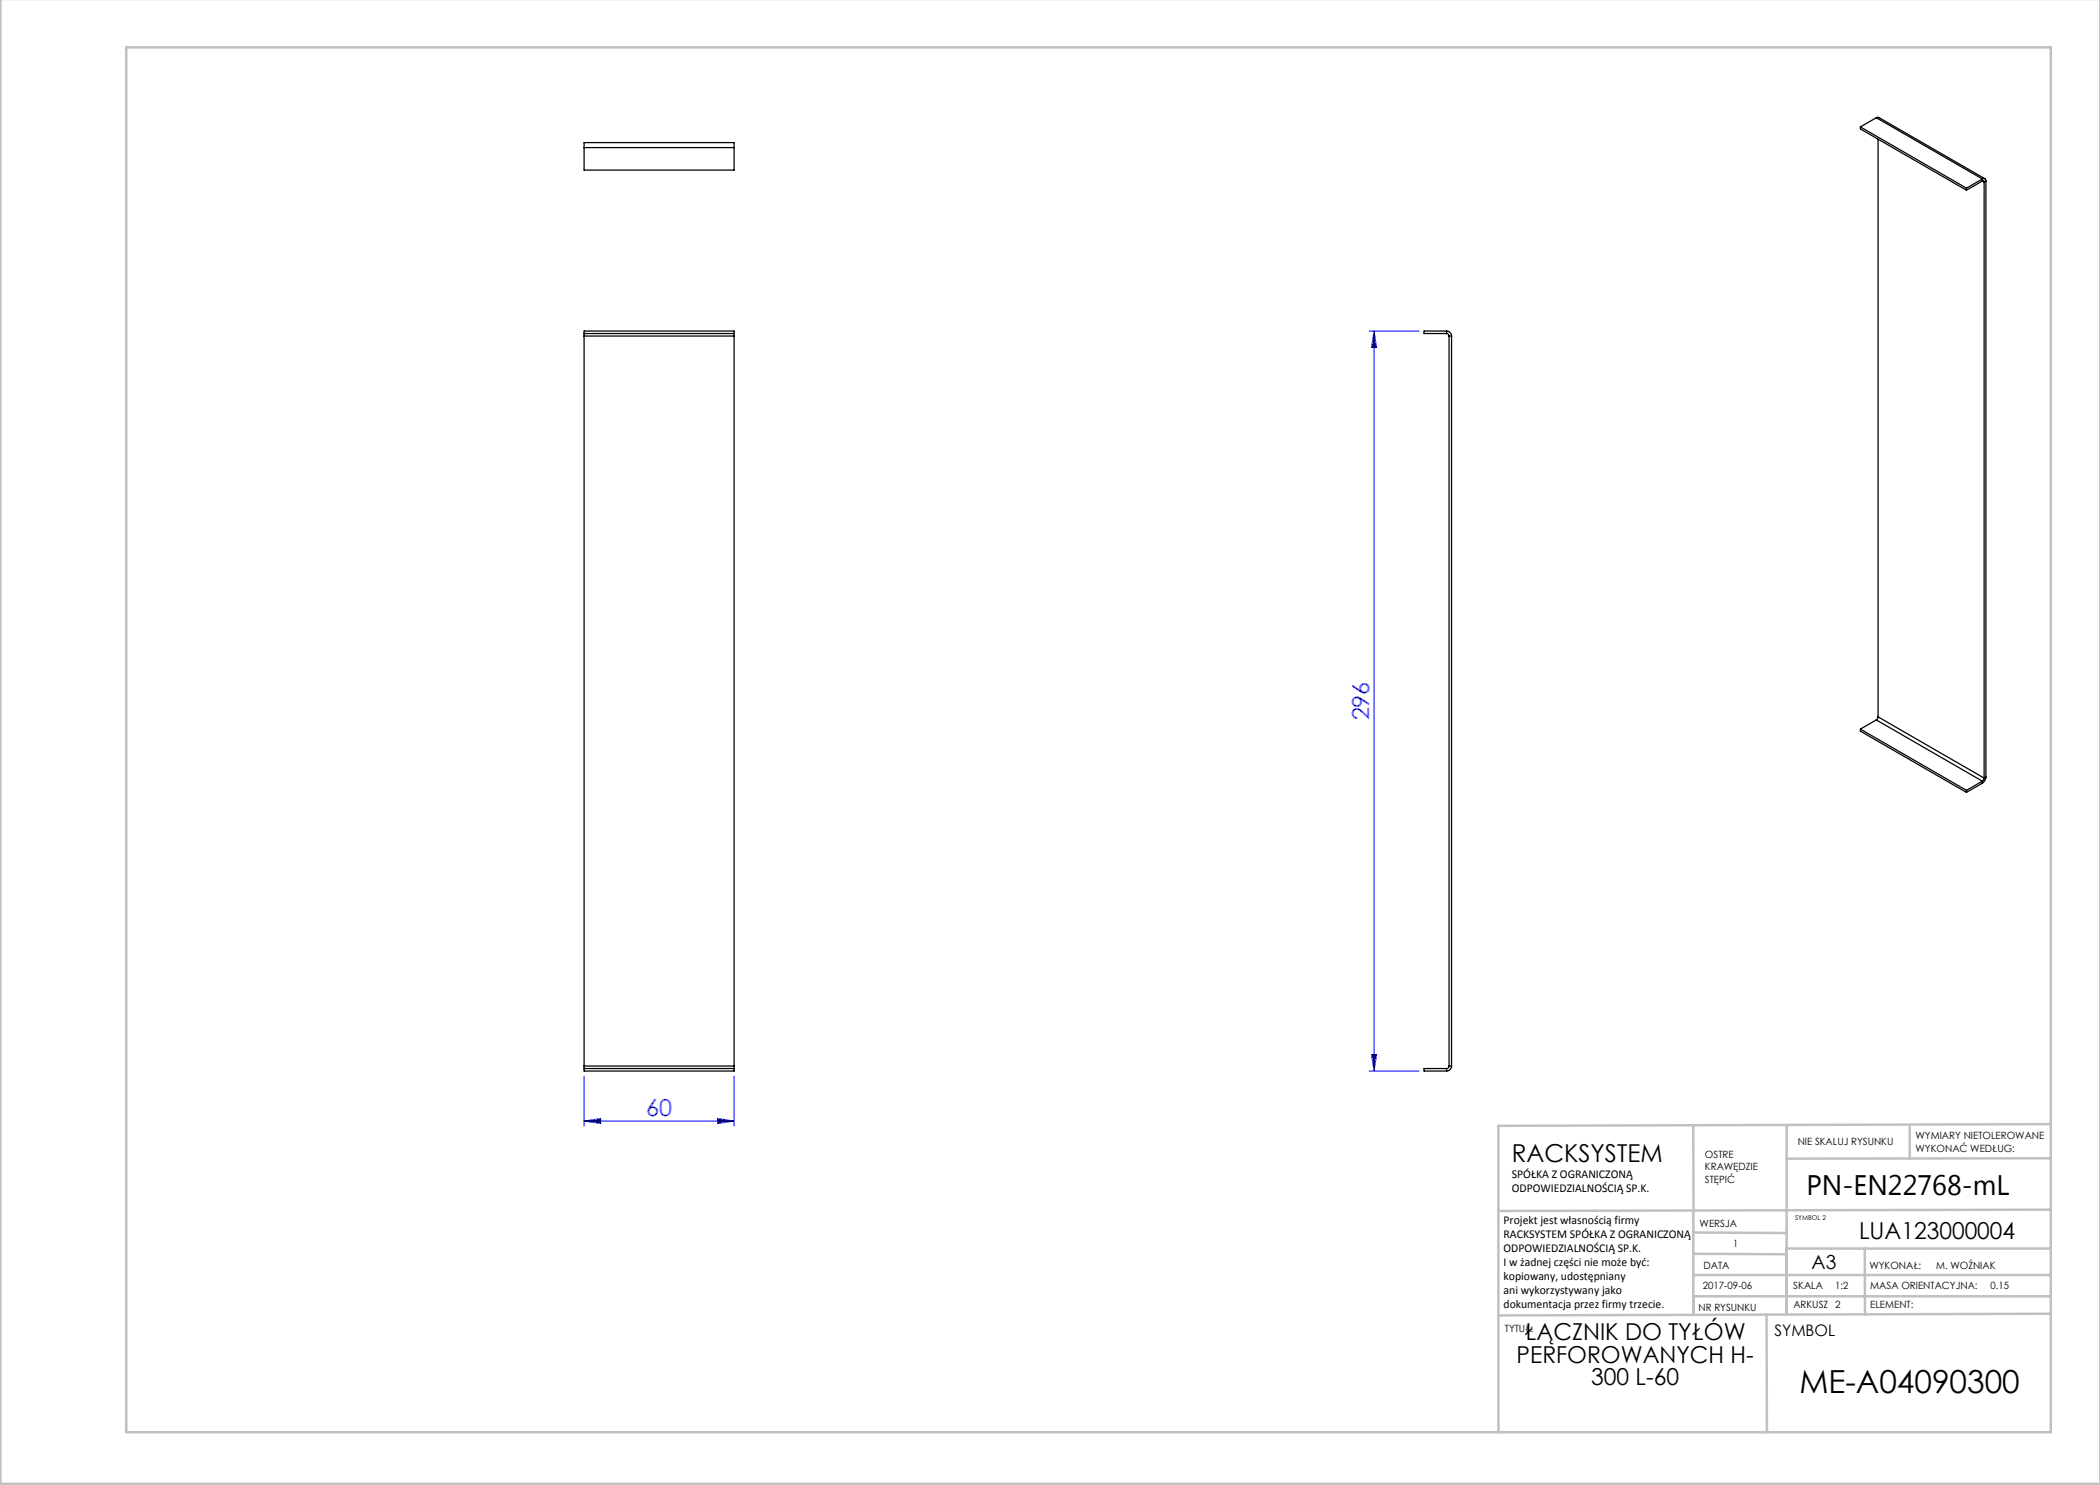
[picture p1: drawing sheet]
<svg xmlns="http://www.w3.org/2000/svg" width="420mm" height="297mm" viewBox="0 0 420 297" stroke-linecap="round" stroke-linejoin="round" font-family="sans-serif">
<path d="M273.8 66.2h10M274.8 66.2v148M274.8 66.2l.5 3.3h-1zM116.8 215.2v10M146.8 215.2v10M273.8 214.2h10M274.3 210.9h1l-.5 3.3zM116.8 224.2l3.3-.5v1zM116.8 224.2h30M143.5 223.7l3.3 .5-3.3 .5z" fill="none" stroke="#00f" stroke-width=".2"/>
<g fill="none" stroke="#c0c0c0" stroke-width=".5">
<path d="M.1 -.1v296.9h419.9M25.2 9.5h385v276.9h-385zM338.7 225.2v16.9M357.3 225v37.9M382 225.4v6.3M410.1 224.8l-110.4 .4v61.2M410.1 231.7h-52.8M338.7 259.3h71.5M338.7 255h71.5M338.7 250.8l18.6 .1M338.7 246.5l18.6 .1M338.7 242.1v20.9"/>
<path d="M373 249.7v13.2M410.1 241.9l-110.4 .3M410.2 249.7h-52.9v13.2M353.3 262.9l.1 23.5M410.2 262.7l-110.5 .4"/>
</g>
<g fill="#00f">
<path d="M116.8 224.2l3.3-.5v1zM143.5 223.7l3.3 .5-3.3 .5z"/>
<path d="M274.3 210.9h1l-.5 3.3zM274.8 66.2l.5 3.3h-1z"/>
</g>
<g fill="none" stroke="#000" stroke-width=".25">
<path d="M116.8 29.5v-1h30v1M116.8 29.5v4.5h30v-4.5M116.8 29.5h30M372.1 25.4l21.2 12.2M372.1 25.4v.4l21.2 12.2M375.3 23.5h.5l21.2 12.2M375.3 23.5l-3.2 1.9M375.3 23.5l21.2 12.3M375.6 27.8v115.6M393.3 37.6v.4M396.5 35.8a.43 .43 0 0 1 .5-.1 .43 .43 0 0 1 .2 .5M396.5 36.2h.2l.1 .2"/>
<path d="M396.5 35.8l-3.2 1.8M396.5 36.2l-3.2 1.8M396.5 35.8v.4M396.5 36.2l.3 .2M396.8 36.4v119.2M397.2 36.2l-.4 .2M397.2 36.2v119.2M116.8 66.7v.5M116.8 66.7v-.5h30v.5M116.8 67.2v146M116.8 66.7h30M116.8 67.2h30"/>
<path d="M146.8 66.7v.5M146.8 67.2v146M289.3 66.7l.4 .2 .1 .3M289.3 66.2a1 1 0 0 1 1 1M289.3 66.2h-4.5v.5h4.5M289.3 66.2v.5M289.8 67.2h.5M289.8 67.2v146M290.3 67.2v146M372.1 145.8v.4l21.2 12.3M372.1 145.8l21.2 12.3M375.3 144l-3.2 1.8"/>
<path d="M375.3 144l21.2 12.2M375.6 143.4l-.3 .6M375.6 143.4l21.2 12.2M393.3 158.1v.4M396.5 156.2v.4M396.5 156.6l-3.2 1.9M396.5 156.2l-3.2 1.9M396.8 155.6l-.3 .6M397.2 155.4a1.56 1.56 0 0 1-.7 1.2M397.2 155.4l-.4 .2M116.8 213.2v.5M116.8 213.7v.5h30v-.5"/>
<path d="M116.8 213.7h30M116.8 213.2h30M146.8 213.2v.5M289.3 213.7h-4.5v.5h4.5M289.3 213.7v.5M289.8 213.2l-.1 .4-.4 .1M289.8 213.2h.5M290.3 213.2a1 1 0 0 1-1 1"/>
</g>
<text font-size="6.3" x="359.9" y="278.5">ME-A04090300</text>
<text font-size="5.6" x="361.3" y="239.1">PN-EN22768-mL</text>
<text font-size="4.9" x="302.4" y="232.4">RACKSYSTEM</text>
<g font-size="4.7" fill="#00f">
<text x="273.8" y="144.1" transform="rotate(-90 273.8 144.1)">296</text>
<text x="129.2" y="223.2">60</text>
</g>
<g font-size="4.7">
<text x="371.8" y="247.8">LUA123000004</text>
<text x="304.9" y="268.1">ŁĄCZNIK DO TYŁÓW</text>
<text x="303.3" y="272.6">PERFOROWANYCH H-</text>
<text x="318.2" y="277.1">300 L-60</text>
</g>
<text font-size="3.9" x="362.3" y="253.8">A3</text>
<text font-size="3.2" x="354.9" y="267.2">SYMBOL</text>
<g font-size="2.4">
<text x="302.4" y="235.6">SPÓŁKA Z OGRANICZONĄ</text>
<text x="302.4" y="238.4">ODPOWIEDZIALNOŚCIĄ SP.K.</text>
<text x="300.7" y="244.7">Projekt jest własnością firmy</text>
<text x="300.7" y="247.5">RACKSYSTEM SPÓŁKA Z OGRANICZONĄ</text>
<text x="300.7" y="250.3">ODPOWIEDZIALNOŚCIĄ SP.K.</text>
<text x="300.7" y="253.1">I w żadnej części nie może być:</text>
<text x="300.7" y="256">kopiowany, udostępniany</text>
<text x="300.7" y="258.8">ani wykorzystywany jako</text>
<text x="300.7" y="261.6">dokumentacja przez firmy trzecie.</text>
</g>
<g font-size="2">
<text x="383.1" y="227.9">WYMIARY NIETOLEROWANE</text>
<text x="341" y="231.6">OSTRE</text>
<text x="359.5" y="228.9">NIE SKALUJ RYSUNKU</text>
<text x="383.1" y="230.4">WYKONAĆ WEDŁUG:</text>
<text x="341" y="234.1">KRAWĘDZIE</text>
<text x="341" y="236.6">STĘPIĆ</text>
<text x="339.9" y="245.4">WERSJA</text>
<text x="346.6" y="249.5">1</text>
<text x="340.6" y="257.7">2017-09-06</text>
<text x="340.7" y="253.8">DATA</text>
<text x="358.7" y="257.7">SKALA</text>
<text x="367" y="257.7">1:2</text>
<text x="373.9" y="253.8">WYKONAŁ:</text>
<text x="374.1" y="257.7">MASA ORIENTACYJNA:</text>
<text x="387.2" y="253.8">M. WOŹNIAK</text>
<text x="398.1" y="257.7">0.15</text>
<text x="339.7" y="262.3">NR RYSUNKU</text>
<text x="358.7" y="261.7">ARKUSZ 2</text>
<text x="374.1" y="261.7">ELEMENT:</text>
<text x="301" y="266.4">TYTUŁ:</text>
</g>
<text font-size="1.3" x="359" y="244">SYMBOL 2</text>
</svg>
